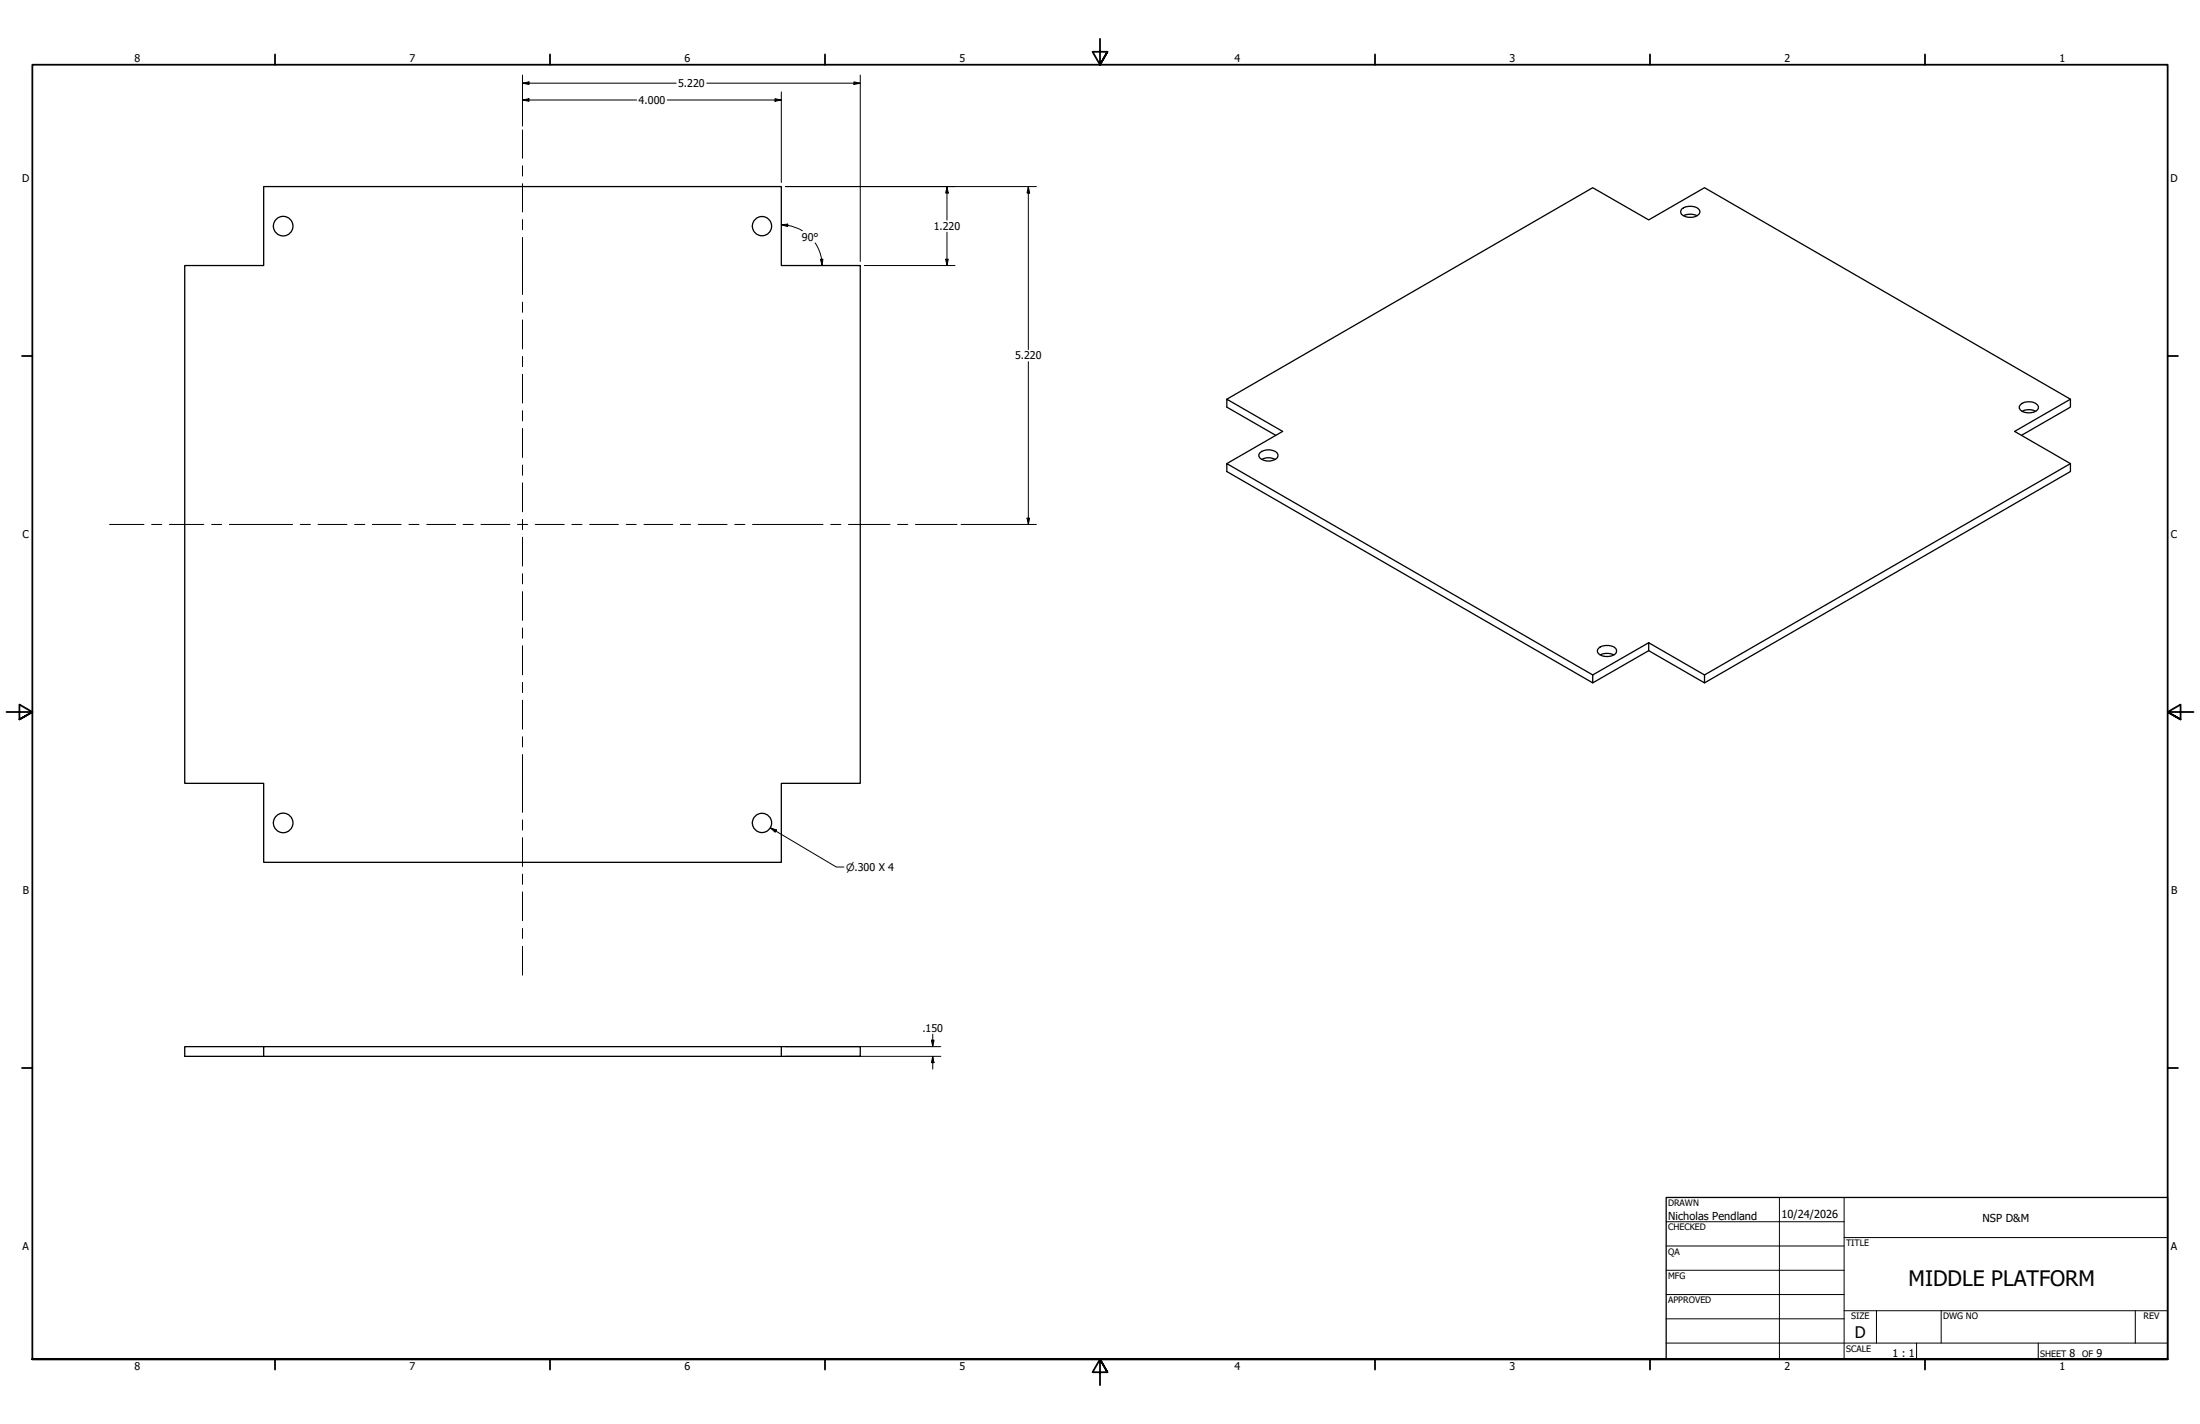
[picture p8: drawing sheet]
<svg xmlns="http://www.w3.org/2000/svg" width="864mm" height="559mm" viewBox="0 0 864 559" stroke-linecap="round" stroke-linejoin="round" font-family="sans-serif">
<!-- layer: Visible (ANSI) -->
<g fill="none" stroke="#000" stroke-width=".51">
<path d="M660.1 82.1a5.1 5.1 0 0 1 7.2 .6 3.3 3.3 0 0 1-4.4 2.6 3.5 3.5 0 0 1-3.1-1.9zM660.8 84.6a6.2 6.2 0 0 1 5.4 0M72.5 104.2h31v-31h203.2v31h31v203.2h-31v31h-203.2v-31h-31zM481.6 156.7l143.6-83 22 12.6 21.9-12.6 143.6 83v3.1l-19.1 11M793.1 158.9a4.9 4.9 0 0 1 7.1 .6 2.2 2.2 0 0 1-2.1 2.3 4.6 4.6 0 0 1-5.4-1.6zM812.7 156.7l-21.9 12.6 21.9 12.6v3.1l-143.6 83M494.5 177.7a4.9 4.9 0 0 1 7.1 .7 2.07 2.07 0 0 1-2 2.3 4.6 4.6 0 0 1-5.4-1.6zM500.8 170.8l-19.2-11v-3.1l21.9 12.6-21.9 12.6M793.7 161.4a5.7 5.7 0 0 1 5.4 0M495.2 180.3a5.8 5.8 0 0 1 5.4 0M812.7 181.9l-143.6 83M627.4 254.4a5.5 5.5 0 0 1 6.8 0 1.64 1.64 0 0 1-.7 2.6 5 5 0 0 1-6.4-1.2z"/>
<path d="M628.1 257a6.4 6.4 0 0 1 5.4 0M647.2 252.2l21.9 12.7v3.1l-21.9-12.7zM647.2 252.2l-22 12.7v3.1l-143.6-83v-3.1l143.6 83M647.2 255.3l-22 12.7M103.5 410.7h-31v3.8h31v-3.8h203.2M103.5 414.5h203.2M306.7 410.7h31v3.8h-31z"/>
<circle cx="111.2" cy="88.7" r="3.8"/>
<circle cx="299.1" cy="88.7" r="3.8"/>
<circle cx="111.2" cy="322.9" r="3.8"/>
<circle cx="299.1" cy="322.9" r="3.8"/>
</g>
<!-- layer: Border (ANSI) -->
<g fill="none" stroke="#000" stroke-width=".7">
<path d="M431.8 15.2v10.2l-2.9-5.1h5.8l-2.9 5.1 2.9-5.1M107.9 21.3v4.1M215.9 21.3v4.1M323.8 21.3v4.1M539.8 21.3v4.1M647.7 21.3v4.1M755.6 21.3v4.1M8.6 139.7h4.1M850.9 139.7h4.1M2.5 279.4h10.2l-5.1-2.9v5.8l5.1-2.9-5.1 2.9M861.1 279.4h-10.2l5.1-2.9v5.8l-5.1-2.9 5.1 2.9M8.6 419.1h4.1"/>
<path d="M850.9 419.1h4.1M12.7 533.4v-508h838.2v508h-838.2h838.2M107.9 533.4v4.1M215.9 533.4v4.1M323.8 533.4v4.1M434.7 538.5l-2.9-5.1 2.9 5.1h-5.8l2.9-5.1v10.2M539.8 533.4v4.1M647.7 533.4v4.1M755.6 533.4v4.1"/>
</g>
<!-- layer: Title (ANSI) -->
<g fill="none" stroke="#000" stroke-width=".39">
<path d="M654 479.4h69.9M698.5 469.9v63.5M723.9 469.9v63.5M654 488.9h69.9M654 498.5h69.9M723.9 485.6h127M654 508h69.9M654 517.5h69.9M723.9 514.3h127M736.6 514.3v12.7M762 514.3v12.7M838.2 514.3v12.7"/>
<path d="M654 527h196.9M752.3 527v6.4M800.1 527v6.4"/>
</g>
<path d="M654 469.9h196.9v63.5h-196.9z" fill="none" stroke="#000" stroke-width=".51"/>
<!-- layer: Dimension (ANSI) -->
<g fill="none" stroke="#000" stroke-width=".39">
<path d="M205.1 39.2l2.5-.5v1.1zM205.1 32.6l2.5-.5v1zM205.1 39.2h44.8M205.1 29.5v19.9M205.1 32.6h60.3M261.9 39.2h44.8M277.4 32.6h60.3M304.2 38.7l2.5 .5-2.5 .6zM306.7 36.1v35.5M335.2 32.1l2.5 .5-2.5 .5zM337.7 29.5v73.1M308.3 73.2h98.5"/>
<path d="M371.7 73.2l.5 2.6h-1zM371.7 73.2v13.2M403.7 73.2l.5 2.6h-1zM403.7 73.2v64M306.7 88.2l2.5-.3v1zM306.7 88.2l2.5 .3a16 16 0 0 1 5.8 2.1M320 95.3a16 16 0 0 1 2.7 8.9M371.7 91.1v13.1M322.1 101.8l.9-.1-.3 2.5zM339.3 104.2h35.6M371.2 101.7h1l-.5 2.5zM403.7 141.9v63.9"/>
<path d="M377.3 205.8h29.5M403.2 203.3h1l-.5 2.5zM302.4 324.9l2.4 .8-.5 .9zM302.4 324.9l25.9 15.3h3M308.3 410.7h61M308.3 414.5h61M365.6 408.2h1l-.5 2.5zM366.1 414.5l.5 2.5h-1zM366.1 405.8v4.9M366.1 414.5v5"/>
</g>
<g fill="#000">
<path d="M205.1 39.2l2.5-.5v1.1zM205.1 32.6l2.5-.5v1zM304.2 38.7l2.5 .5-2.5 .6zM335.2 32.1l2.5 .5-2.5 .5zM371.7 73.2l.5 2.6h-1zM403.7 73.2l.5 2.6h-1zM306.7 88.2l2.5-.3v1zM322.1 101.8l.9-.1-.3 2.5zM371.2 101.7h1l-.5 2.5zM403.2 203.3h1l-.5 2.5zM302.4 324.9l2.4 .8-.5 .9zM365.6 408.2h1l-.5 2.5z"/>
<path d="M366.1 414.5l.5 2.5h-1z"/>
</g>
<!-- layer: Centerline (ANSI) -->
<g fill="none" stroke="#000" stroke-width=".39">
<path d="M205.1 51v11.1M205.1 65.1v4M205.1 72.1v11.1M205.1 86.2v4M205.1 93.2v22.4M205.1 118.6v4M205.1 125.5v11.4M205.1 139.9v4M205.1 146.9v11.3M205.1 161.2v4M205.1 168.1v11.4M205.1 182.5v4"/>
<path d="M205.1 189.5v11.4M43 205.8h13.5M59.5 205.8h4M66.5 205.8h13.5M83.1 205.8h3.9M90 205.8h24.9M117.9 205.8h4M124.8 205.8h11.4M139.2 205.8h4M146.2 205.8h11.3M160.5 205.8h4M167.5 205.8h11.3"/>
<path d="M181.8 205.8h4M188.8 205.8h11.4M203.1 205.8h4M205.1 203.8v4M205.1 210.8v11.3M210.1 205.8h11.4M224.5 205.8h4M231.5 205.8h11.3M245.8 205.8h3.9M252.8 205.8h11.3M267.1 205.8h4M274.1 205.8h11.3"/>
<path d="M288.4 205.8h4M295.4 205.8h27.7M326.1 205.8h4M333.1 205.8h16.3M352.4 205.8h4M359.3 205.8h16.4M205.1 225.2v3.9M205.1 232.2v11.3M205.1 246.4v4M205.1 253.4v11.4M205.1 267.8v4M205.1 274.8v11.3"/>
<path d="M205.1 289.1v4M205.1 296.1v22.7M205.1 321.8v4M205.1 328.7v11.3M205.1 343v4M205.1 350v11.3M205.1 364.4v3.9M205.1 371.3v11.4"/>
</g>
<text font-size="8.4" x="749.2" y="504.7">MIDDLE PLATFORM</text>
<text font-size="6.3" x="728.1" y="524.9">D</text>
<g font-size="4.3">
<text x="654.8" y="478.6">Nicholas Pendland</text>
<text x="699.3" y="478">10/24/2026</text>
<text x="778.2" y="479.4">NSP D&amp;M</text>
</g>
<g font-size="4.2">
<text x="52.8" y="24.4">8</text>
<text x="160.8" y="24.4">7</text>
<text x="268.7" y="24.4">6</text>
<text x="376.7" y="24.4">5</text>
<text x="484.6" y="24.4">4</text>
<text x="592.6" y="24.4">3</text>
<text x="700.5" y="24.4">2</text>
<text x="808.5" y="24.4">1</text>
<text x="266.2" y="34.2">5.220</text>
<text x="250.7" y="40.8">4.000</text>
<text x="8.8" y="71.4">D</text>
<text x="852" y="71.4">D</text>
<text x="314.8" y="94.4">90°</text>
<text x="366.5" y="90.2">1.220</text>
<text x="398.5" y="141">5.220</text>
<text x="8.9" y="211.1">C</text>
<text x="852.2" y="211.1">C</text>
<text x="9" y="350.8">B</text>
<text x="852.2" y="350.8">B</text>
<text x="362.1" y="404.9">.150</text>
<text x="8.9" y="490.5">A</text>
<text x="852.2" y="490.5">A</text>
<text x="742.9" y="532.6">1 : 1</text>
<text x="812.4" y="532.6">8</text>
<text x="823" y="532.6">9</text>
<text x="52.8" y="537.5">8</text>
<text x="160.8" y="537.5">7</text>
<text x="268.7" y="537.5">6</text>
<text x="376.7" y="537.5">5</text>
<text x="484.6" y="537.5">4</text>
<text x="592.6" y="537.5">3</text>
<text x="700.5" y="537.5">2</text>
<text x="808.5" y="537.5">1</text>
</g>
<text font-size="3.9" x="332.1" y="341.7">⌀.300 X 4</text>
<g font-size="3.5">
<text x="654.8" y="473.2">DRAWN</text>
<text x="654.8" y="482.8">CHECKED</text>
<text x="724.7" y="488.9">TITLE</text>
<text x="654.8" y="492.3">QA</text>
<text x="654.8" y="501.8">MFG</text>
<text x="654.8" y="511.4">APPROVED</text>
<text x="726.7" y="517.7">SIZE</text>
<text x="762.8" y="517.7">DWG NO</text>
<text x="841.4" y="517.7">REV</text>
<text x="724.7" y="530.4">SCALE</text>
<text x="800.9" y="532.6">SHEET</text>
<text x="817.4" y="532.6">OF</text>
</g>
</svg>
